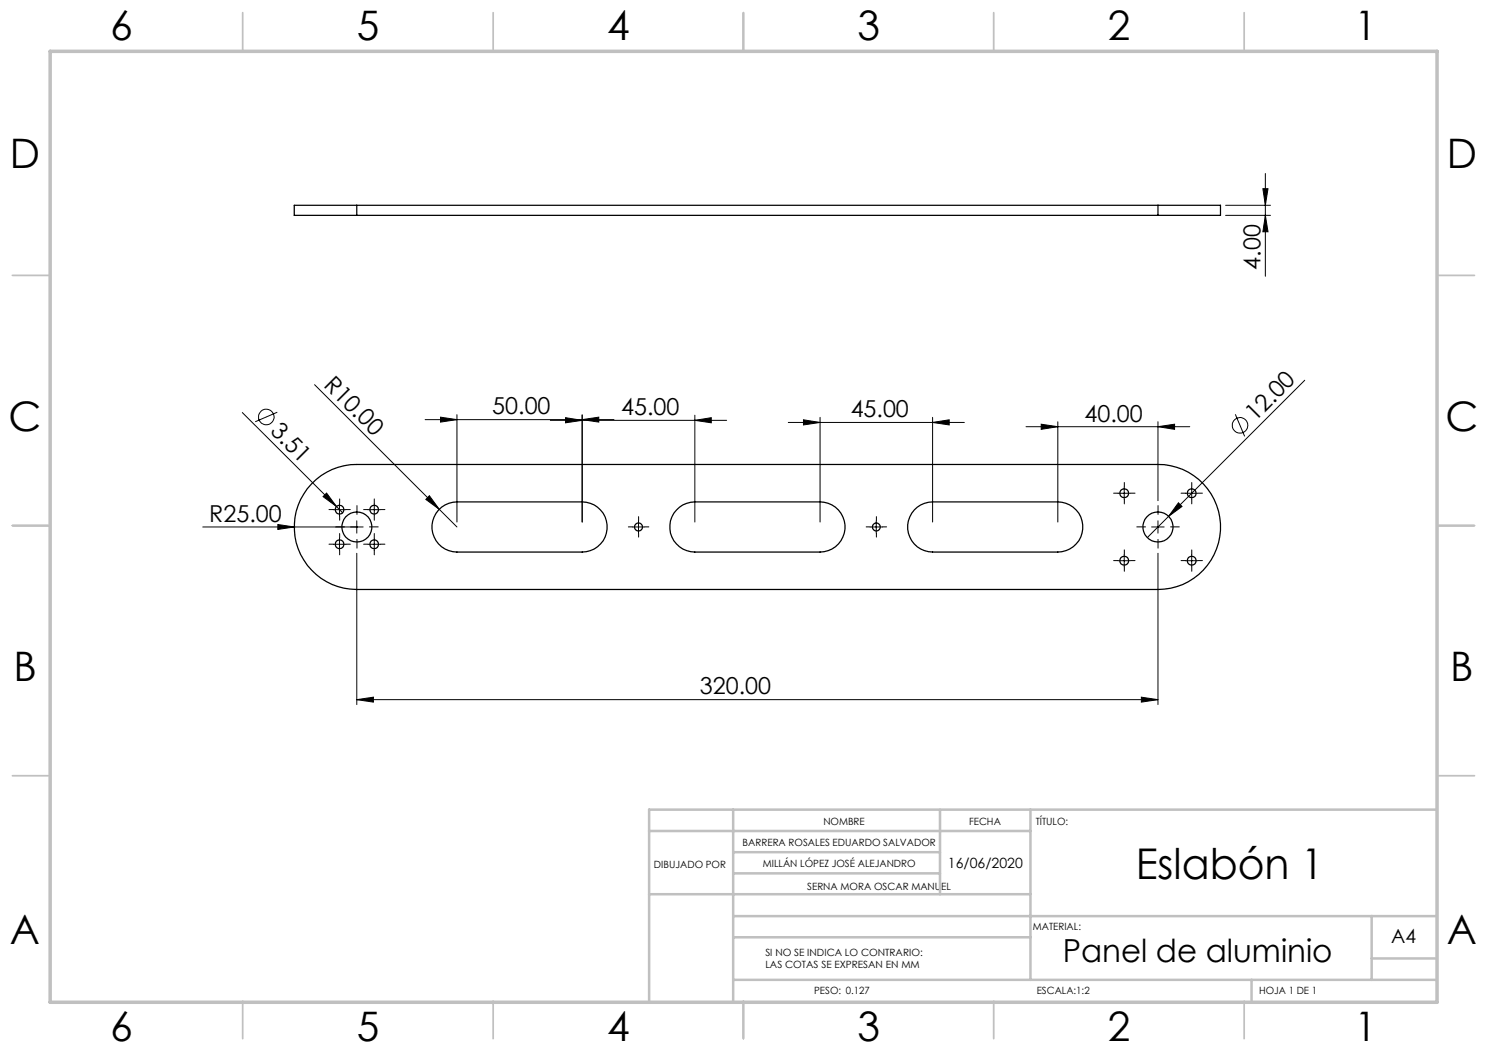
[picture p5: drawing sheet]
<svg xmlns="http://www.w3.org/2000/svg" width="297mm" height="210mm" viewBox="0 0 297 210" stroke-linecap="round" stroke-linejoin="round" font-family="sans-serif">
<g fill="none" stroke="#000" stroke-width=".2">
<path d="M252.2 37.7h1.1l-.6 3.3zM252.7 34.7v20.5M244.8 43h9M244.8 41h9M252.7 43l.6 3.3h-1.1zM62.8 76.9l24.9 24.9M260.6 76l-31.4 31.4M48.4 82.4l18.8 18.8M55.4 82.4l-4.4 1.9M64.5 99.2l.7-.7 2 2.7zM84.9 83.8h37.7M85.8 99.1l1.9 2.7-2.6-2z"/>
<path d="M88 83.4l3.3 .4-3.3 .5zM91.3 82.9v21.4M109.9 84h35.2M113 83.5l3.3 .5-3.3 .5zM116.3 83.8l3.3-.4v.9zM116.3 82.9v21.4M138.8 84l3.3-.5v1zM138.8 83v21.3M157.4 84.4h35.2M160.5 83.9l3.3 .5-3.3 .5zM163.8 83.4v20.9M186.3 84.4l3.3-.5v1z"/>
<path d="M186.3 83.4v20.9M204.9 85.3h32.7M208 84.8l3.3 .5-3.3 .5zM211.3 84.3v20M223.3 98.6h2.5M224.5 97.3v2.5M231.3 85.3l3.3-.5v1zM231.3 84.3v15.7M236.7 98.6h2.6M238 97.3v2.5M246.7 82.8l1.9 4.4M40.5 105.3h32"/>
<path d="M55.5 104.8l3.3 .5-3.3 .5zM66.6 108.8h2.5M66.6 101.8h2.5M67.2 101.2l1.2 1.3M67.8 100.6v2.5M67.8 107.5v2.5M71.3 104.1v2.4M71.3 110.6v30.2M73.5 108.8h2.5M73.5 101.8h2.5M74.8 100.6v2.5M74.8 107.5v2.5"/>
<path d="M87.7 101.8l3.6 3.5M126.3 105.3h2.5M127.5 104.1v2.4M173.8 105.3h2.5M175 104.1v2.4M223.3 112h2.5M224.5 110.8v2.5M230 105.3h2.5M231.3 104.1v2.4M231.3 110.6v30.2M235.4 100.5l.7 .7-2.7 2zM236.7 112h2.6"/>
<path d="M238 110.8v2.5M71.3 139.8l3.3-.5v1zM71.3 139.8h160M228 139.3l3.3 .5-3.3 .5z"/>
<circle cx="53.2" cy="83.3" r="1.56"/>
<circle cx="247.7" cy="85" r="1.57"/>
</g>
<g fill="none" stroke="#000" stroke-width=".2" stroke-dasharray="15.2 1.3 1.3 1.3">
<path d="M223.3 98.5h-.9M224.6 99.8v.9M224.6 97.3v-.9M225.8 98.5h.9M236.8 98.5h-.9M238 99.8v.9M238 97.3v-.9M239.3 98.5h.9M66.6 108.7h-.9M66.6 101.8h-.9M67.8 110v.9M67.8 107.5v-.9"/>
<path d="M67.8 103.1v.8M67.8 100.6v-.9M68.8 105.3h-1.8M69.1 108.7h.9M69.1 101.8h.9M71.3 107.8v1.7M71.3 102.8v-1.8M73.5 101.8h-.9M73.5 108.7h-.9M73.8 105.3h1.7M74.8 103.1v.8M74.8 100.6v-.9"/>
<path d="M74.8 110v.9M74.8 107.5v-.9M76 101.8h.9M76 108.7h.9M126.3 105.3h-.8M127.5 106.5v.8M127.5 104v-.8M128.8 105.3h.8M173.8 105.3h-.8M175 106.5v.8M175 104v-.8M176.3 105.3h.8"/>
<path d="M223.3 112h-.9M224.6 113.3v.9M224.6 110.8v-.9M225.8 112h.9M228.8 105.3h-1.8M231.3 107.8v1.7M231.3 102.8v-1.8M233.8 105.3h1.7M236.8 112h-.9M238 113.3v.9M238 110.8v-.9M239.3 112h.9"/>
</g>
<g fill="none" stroke="#c0c0c0" stroke-width=".35">
<path d="M48.5 2.5v7.5M98.5 2.5v7.5M148.5 2.5v7.5M198.5 2.5v7.5M248.5 2.5v7.5M2.5 55h7.5M287 55h7.5M2.5 105h7.5M287 105h7.5M2.5 155h7.5M287 155h7.5M48.5 200v7.5"/>
<path d="M98.5 200v7.5M148.5 200v7.5M198.5 200v7.5M248.5 200v7.5"/>
</g>
<g fill="none" stroke="#c0c0c0" stroke-width=".5">
<path d="M129.6 178.7h76.2M129.6 166h76.2M146.4 174.5h41.3M146.4 170.3h41.3M146.4 161.8v38.2M187.7 161.8v16.9M205.8 161.8v34M287 161.8h-157.4v38.2M146.4 195.8h140.6M146.4 187.3h59.4M146.4 183h140.6M250 195.8v4.2"/>
<path d="M274 183v12.8M274 191.5h13"/>
</g>
<path d="M10 10.3h277v190h-277z" fill="none" stroke="#c0c0c0" stroke-width=".7"/>
<g fill="#000">
<path d="M55.5 104.8l3.3 .5-3.3 .5zM64.5 99.2l.7-.7 2 2.7zM85.8 99.1l1.9 2.7-2.6-2zM235.4 100.5l.7 .7-2.7 2z"/>
<path d="M252.7 43l.6 3.3h-1.1zM252.2 37.7h1.1l-.6 3.3z"/>
<path d="M88 83.4l3.3 .4-3.3 .5zM116.3 83.8l3.3-.4v.9z"/>
<path d="M160.5 83.9l3.3 .5-3.3 .5zM186.3 84.4l3.3-.5v1z"/>
<path d="M231.3 85.3l3.3-.5v1zM208 84.8l3.3 .5-3.3 .5zM138.8 84l3.3-.5v1zM113 83.5l3.3 .5-3.3 .5z"/>
<path d="M71.3 139.8l3.3-.5v1zM228 139.3l3.3 .5-3.3 .5z"/>
</g>
<g fill="none" stroke="#000" stroke-width=".25">
<path d="M71.3 41h-12.5v2h12.5M71.3 41v2M71.3 43h160M71.3 41h160M231.3 41h12.5v2h-12.5M231.3 41v2M62.2 96.7a12.3 12.3 0 0 1 9.1-3.9h160a12.5 12.5 0 0 1 12.5 12.5 12.5 12.5 0 0 1-12.5 12.5h-160a12.5 12.5 0 0 1-11.5-7.6 12.5 12.5 0 0 1 2.4-13.5zM87.6 101.9a5 5 0 0 1 3.7-1.6h25a5 5 0 0 1 5 5 5 5 0 0 1-5 5h-25a5 5 0 0 1-4.6-3 5 5 0 0 1 .9-5.4zM135.1 101.9a4.8 4.8 0 0 1 3.7-1.6h25a5 5 0 0 1 5 5 5 5 0 0 1-5 5h-25a5 5 0 0 1-4.6-3 5 5 0 0 1 .9-5.4zM182.6 101.9a5 5 0 0 1 3.7-1.6h25a5 5 0 0 1 5 5 5 5 0 0 1-5 5h-25a5 5 0 0 1-4.6-3 5 5 0 0 1 .9-5.4z"/>
<circle cx="224.5" cy="98.6" r=".89"/>
<circle cx="238" cy="98.6" r=".89"/>
<circle cx="67.8" cy="108.8" r=".88"/>
<circle cx="67.8" cy="101.8" r=".88"/>
<circle cx="71.3" cy="105.3" r="3"/>
<circle cx="74.7" cy="108.8" r=".88"/>
<circle cx="74.8" cy="101.8" r=".88"/>
<circle cx="127.5" cy="105.3" r=".81"/>
<circle cx="175" cy="105.3" r=".8"/>
<circle cx="224.5" cy="112" r=".89"/>
<circle cx="231.3" cy="105.3" r="3"/>
<circle cx="238" cy="112" r=".89"/>
</g>
<text font-size="8.5" x="226.8" y="175.6">Eslabón 1</text>
<g font-size="8.1">
<text x="22" y="8">6</text>
<text x="71.2" y="8">5</text>
<text x="121.2" y="8">4</text>
<text x="171.3" y="8">3</text>
<text x="221.3" y="8">2</text>
<text x="270.5" y="8">1</text>
<text x="2" y="33.6">D</text>
<text x="289" y="33.6">D</text>
<text x="1.7" y="86.1">C</text>
<text x="288.7" y="86.1">C</text>
<text x="2.7" y="136.1">B</text>
<text x="289.7" y="136.1">B</text>
<text x="2" y="188.6">A</text>
<text x="289" y="188.6">A</text>
<text x="22" y="208">6</text>
<text x="71.2" y="208">5</text>
<text x="121.2" y="208">4</text>
<text x="171.3" y="208">3</text>
<text x="221.3" y="208">2</text>
<text x="270.5" y="208">1</text>
</g>
<text font-size="6.3" x="212.3" y="192.2">Panel de aluminio</text>
<g font-size="4.7">
<text x="251.7" y="53.9" transform="rotate(-90 251.7 53.9)">4.00</text>
<text x="64.5" y="77" transform="rotate(45 64.5 77)">R10.00</text>
<text x="98.3" y="82.8">50.00</text>
<text x="124.1" y="82.9">45.00</text>
<text x="169.9" y="83.4">45.00</text>
<text x="53.8" y="86.3" transform="rotate(45 53.8 86.3)">3.51</text>
<text x="216.6" y="84.2">40.00</text>
<text x="250.7" y="84.4" transform="rotate(-45 250.7 84.4)">12.00</text>
<text x="41.8" y="104.3">R25.00</text>
<text x="139.8" y="138.8">320.00</text>
</g>
<text font-size="3.9" x="277.9" y="188.5">A4</text>
<text font-size="2.8" x="189.3" y="173.4">16/06/2020</text>
<g font-size="2">
<text x="164.4" y="164.9">NOMBRE</text>
<text x="193.5" y="164.9">FECHA</text>
<text x="206.9" y="164.9">TÍTULO:</text>
<text x="130.6" y="173.3">DIBUJADO POR</text>
<text x="148.3" y="169.1">BARRERA ROSALES EDUARDO SALVADOR</text>
<text x="152.4" y="173.3">MILLÁN LÓPEZ JOSÉ ALEJANDRO</text>
<text x="161.2" y="177.8">SERNA MORA OSCAR MANUEL</text>
<text x="206.3" y="185.9">MATERIAL:</text>
<text x="152.9" y="190.9">SI NO SE INDICA LO CONTRARIO:</text>
<text x="152.9" y="193.4">LAS COTAS SE EXPRESAN EN MM</text>
<text x="162.6" y="198.5">PESO: 0.127</text>
<text x="207.1" y="198.6">ESCALA:1:2</text>
<text x="251.5" y="198.6">HOJA 1 DE 1</text>
</g>
</svg>
